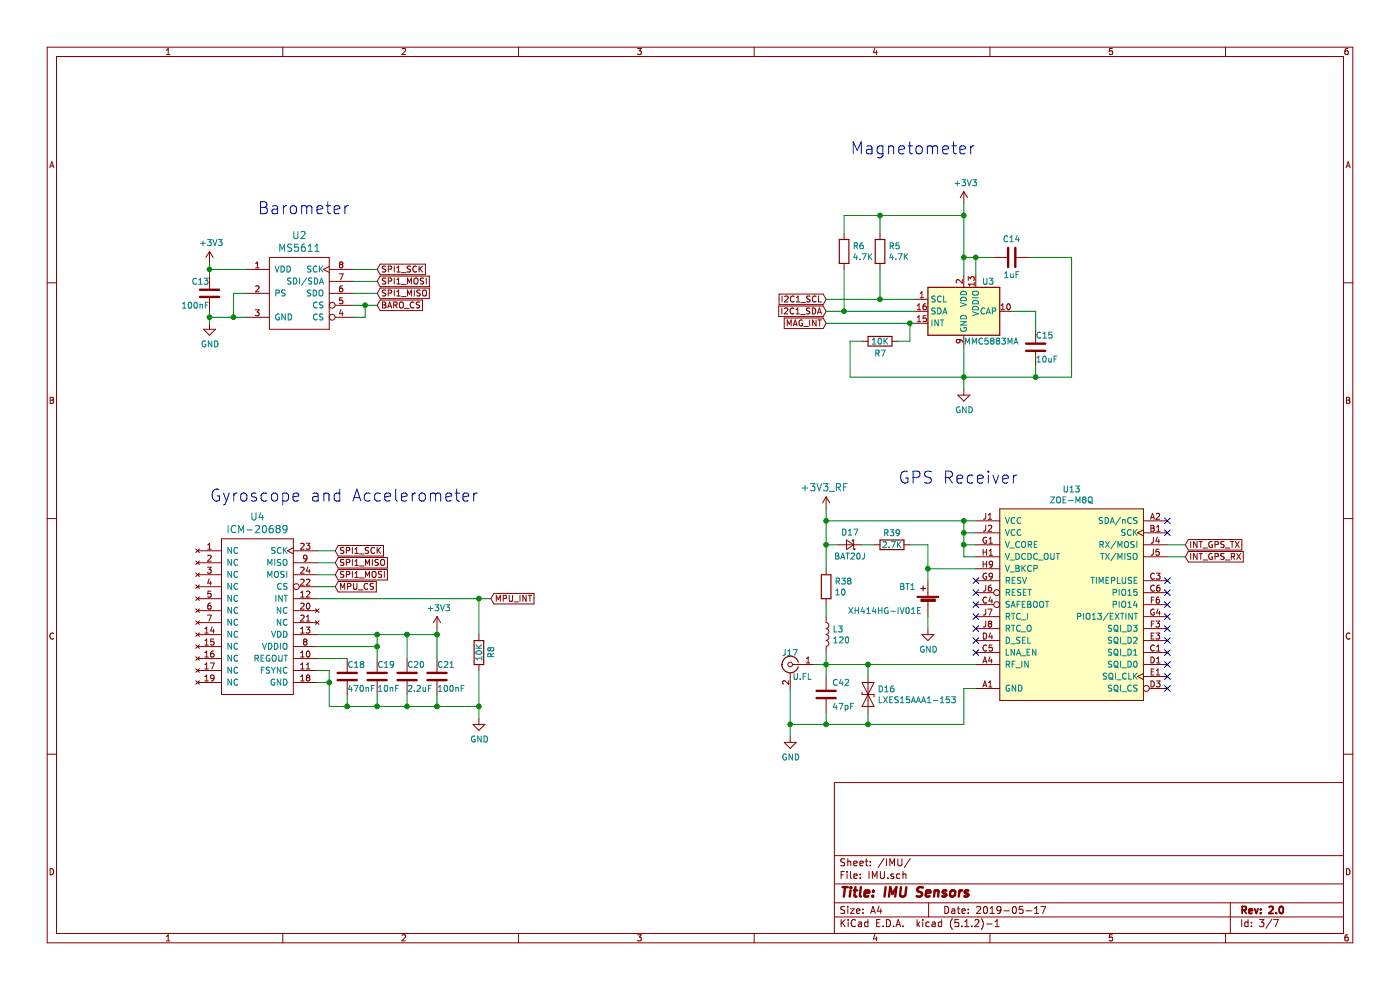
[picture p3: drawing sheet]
EESchema Schematic File Version 4
LIBS:SimpleFC_G-cache
EELAYER 29 0
EELAYER END
$Descr A4 11693 8268
encoding utf-8
Sheet 3 7
Title "IMU Sensors"
Date "2019-05-17"
Rev "2.0"
Comp ""
Comment1 ""
Comment2 ""
Comment3 ""
Comment4 ""
$EndDescr
$Comp
L mems:ICM-20689 U4
U 1 1
P 2150 5150
F 0 "U4" H 2150 5987 60  0000 C CNN
F 1 "ICM-20689" H 2150 5881 60  0000 C CNN
F 2 "MEMS:QFN-24_MPU" H 2150 5150 60  0001 C CNN
F 3 "" H 2150 5150 60  0001 C CNN
	1    2150 5150
	1    0    0    -1  
$EndComp
$Comp
L mems:MS5611 U2
U 1 1
P 2500 2450
F 0 "U2" H 2500 2937 60  0000 C CNN
F 1 "MS5611" H 2500 2831 60  0000 C CNN
F 2 "MEMS:QFN8-5x3" H 2500 2450 60  0001 C CNN
F 3 "" H 2500 2450 60  0001 C CNN
	1    2500 2450
	1    0    0    -1  
$EndComp
$Comp
L power:GND #PWR016
U 1 1
P 1750 2700
F 0 "#PWR016" H 1750 2450 50  0001 C CNN
F 1 "GND" H 1755 2527 50  0000 C CNN
F 2 "" H 1750 2700 50  0001 C CNN
F 3 "" H 1750 2700 50  0001 C CNN
	1    1750 2700
	1    0    0    -1  
$EndComp
$Comp
L power:+3V3 #PWR015
U 1 1
P 1750 2200
F 0 "#PWR015" H 1750 2050 50  0001 C CNN
F 1 "+3V3" H 1765 2373 50  0000 C CNN
F 2 "" H 1750 2200 50  0001 C CNN
F 3 "" H 1750 2200 50  0001 C CNN
	1    1750 2200
	1    0    0    -1  
$EndComp
$Comp
L power:+3V3 #PWR018
U 1 1
P 3650 5250
F 0 "#PWR018" H 3650 5100 50  0001 C CNN
F 1 "+3V3" H 3665 5423 50  0000 C CNN
F 2 "" H 3650 5250 50  0001 C CNN
F 3 "" H 3650 5250 50  0001 C CNN
	1    3650 5250
	1    0    0    -1  
$EndComp
$Comp
L power:GND #PWR017
U 1 1
P 8050 3250
F 0 "#PWR017" H 8050 3000 50  0001 C CNN
F 1 "GND" H 8055 3077 50  0000 C CNN
F 2 "" H 8050 3250 50  0001 C CNN
F 3 "" H 8050 3250 50  0001 C CNN
	1    8050 3250
	1    0    0    -1  
$EndComp
$Comp
L power:GND #PWR019
U 1 1
P 4000 6000
F 0 "#PWR019" H 4000 5750 50  0001 C CNN
F 1 "GND" H 4005 5827 50  0000 C CNN
F 2 "" H 4000 6000 50  0001 C CNN
F 3 "" H 4000 6000 50  0001 C CNN
	1    4000 6000
	1    0    0    -1  
$EndComp
Wire Wire Line
	2650 4600 2800 4600
Wire Wire Line
	2650 4700 2800 4700
Wire Wire Line
	2650 4800 2800 4800
Wire Wire Line
	2650 4900 2800 4900
Wire Wire Line
	2650 5000 4000 5000
Text GLabel 2800 4600 2    50   Input ~ 0
SPI1_SCK
Text GLabel 2800 4700 2    50   Input ~ 0
SPI1_MISO
Text GLabel 2800 4800 2    50   Input ~ 0
SPI1_MOSI
Text GLabel 2800 4900 2    50   Input ~ 0
MPU_CS
Text GLabel 4100 5000 2    50   Input ~ 0
MPU_INT
$Comp
L Device:C C18
U 1 1
P 2900 5650
F 0 "C18" H 2900 5750 50  0000 L CNN
F 1 "470nF" H 2900 5550 50  0000 L CNN
F 2 "Capacitor_SMD:C_0603_1608Metric_Pad1.05x0.95mm_HandSolder" H 2938 5500 50  0001 C CNN
F 3 "" H 2900 5650 50  0001 C CNN
	1    2900 5650
	1    0    0    -1  
$EndComp
$Comp
L Device:C C19
U 1 1
P 3150 5650
F 0 "C19" H 3150 5750 50  0000 L CNN
F 1 "10nF" H 3150 5550 50  0000 L CNN
F 2 "Capacitor_SMD:C_0603_1608Metric_Pad1.05x0.95mm_HandSolder" H 3188 5500 50  0001 C CNN
F 3 "" H 3150 5650 50  0001 C CNN
	1    3150 5650
	1    0    0    -1  
$EndComp
$Comp
L Device:C C20
U 1 1
P 3400 5650
F 0 "C20" H 3400 5750 50  0000 L CNN
F 1 "2.2uF" H 3400 5550 50  0000 L CNN
F 2 "Capacitor_SMD:C_0603_1608Metric_Pad1.05x0.95mm_HandSolder" H 3438 5500 50  0001 C CNN
F 3 "" H 3400 5650 50  0001 C CNN
	1    3400 5650
	1    0    0    -1  
$EndComp
$Comp
L Device:C C21
U 1 1
P 3650 5650
F 0 "C21" H 3650 5750 50  0000 L CNN
F 1 "100nF" H 3650 5550 50  0000 L CNN
F 2 "Capacitor_SMD:C_0603_1608Metric_Pad1.05x0.95mm_HandSolder" H 3688 5500 50  0001 C CNN
F 3 "" H 3650 5650 50  0001 C CNN
	1    3650 5650
	1    0    0    -1  
$EndComp
Wire Wire Line
	2650 5500 2900 5500
Wire Wire Line
	3650 5250 3650 5300
Wire Wire Line
	2650 5300 3150 5300
Connection ~ 3650 5300
Wire Wire Line
	3650 5300 3650 5500
Wire Wire Line
	2650 5400 3150 5400
Wire Wire Line
	3150 5400 3150 5300
Connection ~ 3150 5300
Wire Wire Line
	3150 5300 3400 5300
Wire Wire Line
	3150 5400 3150 5500
Connection ~ 3150 5400
Wire Wire Line
	3400 5500 3400 5300
Connection ~ 3400 5300
Wire Wire Line
	3400 5300 3650 5300
Wire Wire Line
	3650 5900 3400 5900
Wire Wire Line
	2750 5900 2750 5700
Wire Wire Line
	2750 5600 2650 5600
Wire Wire Line
	3650 5900 3650 5800
Wire Wire Line
	2650 5700 2750 5700
Connection ~ 2750 5700
Wire Wire Line
	2750 5700 2750 5600
Wire Wire Line
	2900 5800 2900 5900
Connection ~ 2900 5900
Wire Wire Line
	2900 5900 2750 5900
Wire Wire Line
	3150 5800 3150 5900
Connection ~ 3150 5900
Wire Wire Line
	3150 5900 2900 5900
Wire Wire Line
	3400 5800 3400 5900
Connection ~ 3400 5900
Wire Wire Line
	3400 5900 3150 5900
Text GLabel 6900 2600 0    50   Input ~ 0
I2C1_SDA
Text GLabel 6900 2500 0    50   Input ~ 0
I2C1_SCL
Text GLabel 6900 2700 0    50   Input ~ 0
MAG_INT
$Comp
L Device:C C13
U 1 1
P 1750 2450
F 0 "C13" H 1750 2550 50  0000 L CNN
F 1 "100nF" H 1750 2350 50  0000 L CNN
F 2 "Capacitor_SMD:C_0603_1608Metric_Pad1.05x0.95mm_HandSolder" H 1788 2300 50  0001 C CNN
F 3 "" H 1750 2450 50  0001 C CNN
	1    1750 2450
	-1   0    0    -1  
$EndComp
Wire Wire Line
	2050 2650 1950 2650
Wire Wire Line
	1750 2650 1750 2700
Wire Wire Line
	1750 2650 1750 2600
Connection ~ 1750 2650
Wire Wire Line
	2050 2450 1950 2450
Wire Wire Line
	1950 2450 1950 2650
Connection ~ 1950 2650
Wire Wire Line
	1950 2650 1750 2650
Wire Wire Line
	2050 2250 1750 2250
Wire Wire Line
	1750 2250 1750 2300
Wire Wire Line
	1750 2250 1750 2200
Connection ~ 1750 2250
Wire Wire Line
	2950 2550 3050 2550
Wire Wire Line
	3050 2550 3050 2650
Wire Wire Line
	3050 2650 2950 2650
Connection ~ 3050 2550
Wire Wire Line
	3050 2550 3150 2550
Wire Wire Line
	2950 2450 3150 2450
Wire Wire Line
	2950 2350 3150 2350
Wire Wire Line
	2950 2250 3150 2250
Text GLabel 3150 2250 2    50   Input ~ 0
SPI1_SCK
Text GLabel 3150 2350 2    50   Input ~ 0
SPI1_MOSI
Text GLabel 3150 2450 2    50   Input ~ 0
SPI1_MISO
Text GLabel 3150 2550 2    50   Input ~ 0
BARO_CS
$Comp
L Device:R R5
U 1 1
P 7350 2100
F 0 "R5" H 7420 2146 50  0000 L CNN
F 1 "4.7K" H 7420 2055 50  0000 L CNN
F 2 "Resistor_SMD:R_0603_1608Metric_Pad1.05x0.95mm_HandSolder" V 7280 2100 50  0001 C CNN
F 3 "" H 7350 2100 50  0001 C CNN
	1    7350 2100
	1    0    0    -1  
$EndComp
$Comp
L Device:R R6
U 1 1
P 7050 2100
F 0 "R6" H 7120 2146 50  0000 L CNN
F 1 "4.7K" H 7120 2055 50  0000 L CNN
F 2 "Resistor_SMD:R_0603_1608Metric_Pad1.05x0.95mm_HandSolder" V 6980 2100 50  0001 C CNN
F 3 "" H 7050 2100 50  0001 C CNN
	1    7050 2100
	1    0    0    -1  
$EndComp
$Comp
L Device:R R8
U 1 1
P 4000 5450
F 0 "R8" V 4100 5400 50  0000 L CNN
F 1 "10K" V 4000 5450 50  0000 C CNN
F 2 "Resistor_SMD:R_0603_1608Metric_Pad1.05x0.95mm_HandSolder" V 3930 5450 50  0001 C CNN
F 3 "" H 4000 5450 50  0001 C CNN
	1    4000 5450
	1    0    0    -1  
$EndComp
Wire Wire Line
	3650 5900 4000 5900
Wire Wire Line
	4000 5900 4000 6000
Connection ~ 3650 5900
Wire Wire Line
	4000 5900 4000 5600
Connection ~ 4000 5900
Wire Wire Line
	4000 5300 4000 5000
Connection ~ 4000 5000
Wire Wire Line
	4000 5000 4100 5000
$Comp
L Device:R R7
U 1 1
P 7350 2850
F 0 "R7" V 7450 2800 50  0000 L CNN
F 1 "10K" V 7350 2850 50  0000 C CNN
F 2 "Resistor_SMD:R_0603_1608Metric_Pad1.05x0.95mm_HandSolder" V 7280 2850 50  0001 C CNN
F 3 "" H 7350 2850 50  0001 C CNN
	1    7350 2850
	0    1    1    0   
$EndComp
Text Notes 2150 1800 0    100  ~ 0
Barometer
Text Notes 7100 1300 0    100  ~ 0
Magnetometer
Text Notes 1750 4200 0    100  ~ 0
Gyroscope and Accelerometer
$Comp
L Sensor_Magnetic:MMC5883MA U3
U 1 1
P 8050 2600
F 0 "U3" H 8200 2850 50  0000 L CNN
F 1 "MMC5883MA" H 8050 2350 50  0000 L CNN
F 2 "Package_LGA:LGA-16_3x3mm_P0.5mm" H 8050 1900 50  0001 C CNN
F 3 "http://www.memsic.com/userfiles/files/DataSheets/Magnetic-Sensors-Datasheets/MMC5883MA-RevC.pdf" H 7950 2600 50  0001 C CNN
	1    8050 2600
	1    0    0    -1  
$EndComp
$Comp
L Device:C C15
U 1 1
P 8650 2900
F 0 "C15" H 8650 3000 50  0000 L CNN
F 1 "10uF" H 8650 2800 50  0000 L CNN
F 2 "Capacitor_SMD:C_0603_1608Metric_Pad1.05x0.95mm_HandSolder" H 8688 2750 50  0001 C CNN
F 3 "" H 8650 2900 50  0001 C CNN
	1    8650 2900
	1    0    0    -1  
$EndComp
$Comp
L Device:C C14
U 1 1
P 8450 2150
F 0 "C14" V 8600 2150 50  0000 C CNN
F 1 "1uF" V 8300 2150 50  0000 C CNN
F 2 "Capacitor_SMD:C_0603_1608Metric_Pad1.05x0.95mm_HandSolder" H 8488 2000 50  0001 C CNN
F 3 "" H 8450 2150 50  0001 C CNN
	1    8450 2150
	0    -1   -1   0   
$EndComp
Wire Wire Line
	7650 2500 7350 2500
Wire Wire Line
	7350 2250 7350 2500
Connection ~ 7350 2500
Wire Wire Line
	7350 2500 6900 2500
Wire Wire Line
	6900 2600 7050 2600
Wire Wire Line
	7050 2600 7050 2250
Wire Wire Line
	7050 2600 7650 2600
Connection ~ 7050 2600
Wire Wire Line
	6900 2700 7600 2700
Wire Wire Line
	7500 2850 7600 2850
Wire Wire Line
	7600 2850 7600 2700
Connection ~ 7600 2700
Wire Wire Line
	7600 2700 7650 2700
Wire Wire Line
	8050 2900 8050 3150
Wire Wire Line
	7200 2850 7100 2850
Wire Wire Line
	7100 2850 7100 3150
Wire Wire Line
	7100 3150 8050 3150
Connection ~ 8050 3150
Wire Wire Line
	8050 3150 8050 3250
Wire Wire Line
	8300 2150 8150 2150
Wire Wire Line
	8150 2150 8150 2300
Wire Wire Line
	8150 2150 8050 2150
Wire Wire Line
	8050 2150 8050 2300
Connection ~ 8150 2150
$Comp
L power:+3V3 #PWR0104
U 1 1
P 8050 1700
F 0 "#PWR0104" H 8050 1550 50  0001 C CNN
F 1 "+3V3" H 8065 1873 50  0000 C CNN
F 2 "" H 8050 1700 50  0001 C CNN
F 3 "" H 8050 1700 50  0001 C CNN
	1    8050 1700
	1    0    0    -1  
$EndComp
Wire Wire Line
	8050 1700 8050 1800
Connection ~ 8050 2150
Wire Wire Line
	8450 2600 8650 2600
Wire Wire Line
	8650 2600 8650 2750
Wire Wire Line
	8050 3150 8650 3150
Wire Wire Line
	8650 3150 8650 3050
Wire Wire Line
	8600 2150 8950 2150
Wire Wire Line
	8950 2150 8950 3150
Wire Wire Line
	8950 3150 8650 3150
Connection ~ 8650 3150
Wire Wire Line
	8050 1800 7350 1800
Wire Wire Line
	7050 1800 7050 1950
Connection ~ 8050 1800
Wire Wire Line
	8050 1800 8050 2150
Wire Wire Line
	7350 1950 7350 1800
Connection ~ 7350 1800
Wire Wire Line
	7350 1800 7050 1800
$Comp
L power_extras:+3V3_RF #PWR0107
U 1 1
P 6900 4250
F 0 "#PWR0107" H 7100 4250 60  0001 C CNN
F 1 "+3V3_RF" H 6885 4431 60  0000 C CNN
F 2 "" H 6900 4250 60  0000 C CNN
F 3 "" H 6900 4250 60  0000 C CNN
	1    6900 4250
	1    0    0    -1  
$EndComp
Wire Wire Line
	6900 4350 6900 4250
$Comp
L RF_Chips:ZOE-M8Q U13
U 1 1
P 8950 5050
F 0 "U13" H 8950 6015 50  0000 C CNN
F 1 "ZOE-M8Q" H 8950 5924 50  0000 C CNN
F 2 "RF_Devices:ZOE-S-LGA51" H 8950 5100 50  0001 C CNN
F 3 "" H 8900 5000 50  0001 C CNN
	1    8950 5050
	1    0    0    -1  
$EndComp
Wire Wire Line
	8150 4450 8050 4450
Wire Wire Line
	8050 4450 8050 4350
Connection ~ 8050 4350
Wire Wire Line
	8050 4350 8150 4350
Wire Wire Line
	8150 4650 8050 4650
Wire Wire Line
	8050 4650 8050 4550
Connection ~ 8050 4450
Wire Wire Line
	8150 4550 8050 4550
Connection ~ 8050 4550
Wire Wire Line
	8050 4550 8050 4450
$Comp
L Device:R R38
U 1 1
P 6900 4900
F 0 "R38" H 6970 4946 50  0000 L CNN
F 1 "10" H 6970 4855 50  0000 L CNN
F 2 "Resistor_SMD:R_0603_1608Metric" V 6830 4900 50  0001 C CNN
F 3 "~" H 6900 4900 50  0001 C CNN
	1    6900 4900
	1    0    0    -1  
$EndComp
$Comp
L Device:L L3
U 1 1
P 6900 5300
F 0 "L3" H 6953 5346 50  0000 L CNN
F 1 "120" H 6953 5255 50  0000 L CNN
F 2 "Inductor_SMD:L_0402_1005Metric" H 6900 5300 50  0001 C CNN
F 3 "~" H 6900 5300 50  0001 C CNN
	1    6900 5300
	1    0    0    -1  
$EndComp
$Comp
L Connector:Conn_Coaxial J17
U 1 1
P 6600 5550
F 0 "J17" H 6600 5650 50  0000 C CNN
F 1 "U.FL" H 6500 5450 50  0000 C CNN
F 2 "Connector_Coaxial:U.FL_Molex_MCRF_73412-0110_Vertical" H 6600 5550 50  0001 C CNN
F 3 " ~" H 6600 5550 50  0001 C CNN
	1    6600 5550
	-1   0    0    -1  
$EndComp
$Comp
L Device:C C42
U 1 1
P 6900 5800
F 0 "C42" H 6950 5900 50  0000 L CNN
F 1 "47pF" H 6950 5700 50  0000 L CNN
F 2 "Capacitor_SMD:C_0402_1005Metric" H 6938 5650 50  0001 C CNN
F 3 "~" H 6900 5800 50  0001 C CNN
	1    6900 5800
	1    0    0    -1  
$EndComp
$Comp
L Device:D_TVS D16
U 1 1
P 7250 5800
F 0 "D16" V 7204 5879 50  0000 L CNN
F 1 "LXES15AAA1-153" V 7295 5879 50  0000 L CNN
F 2 "Diode_SMD:D_0402_1005Metric" H 7250 5800 50  0001 C CNN
F 3 "~" H 7250 5800 50  0001 C CNN
	1    7250 5800
	0    1    1    0   
$EndComp
$Comp
L power:GND #PWR0108
U 1 1
P 6600 6150
F 0 "#PWR0108" H 6600 5900 50  0001 C CNN
F 1 "GND" H 6605 5977 50  0000 C CNN
F 2 "" H 6600 6150 50  0001 C CNN
F 3 "" H 6600 6150 50  0001 C CNN
	1    6600 6150
	1    0    0    -1  
$EndComp
Wire Wire Line
	8150 5550 7250 5550
Wire Wire Line
	7250 5550 7250 5650
Wire Wire Line
	8150 5750 8050 5750
Wire Wire Line
	8050 5750 8050 6050
Wire Wire Line
	8050 6050 7250 6050
Wire Wire Line
	7250 6050 7250 5950
Wire Wire Line
	7250 6050 6900 6050
Wire Wire Line
	6900 6050 6900 5950
Connection ~ 7250 6050
Wire Wire Line
	7250 5550 6900 5550
Wire Wire Line
	6900 5550 6900 5650
Connection ~ 7250 5550
Wire Wire Line
	6800 5550 6900 5550
Connection ~ 6900 5550
Wire Wire Line
	6900 6050 6600 6050
Wire Wire Line
	6600 6050 6600 6150
Connection ~ 6900 6050
Wire Wire Line
	6600 6050 6600 5750
Connection ~ 6600 6050
Wire Wire Line
	6900 5450 6900 5550
Wire Wire Line
	6900 5050 6900 5150
Wire Wire Line
	6900 4750 6900 4550
Connection ~ 6900 4350
Wire Wire Line
	6900 4350 8050 4350
NoConn ~ 8150 4950
NoConn ~ 8150 5050
NoConn ~ 8150 5150
NoConn ~ 8150 5250
NoConn ~ 8150 5350
NoConn ~ 8150 5450
NoConn ~ 9750 4350
NoConn ~ 9750 4450
NoConn ~ 9750 4850
NoConn ~ 9750 4950
NoConn ~ 9750 5050
NoConn ~ 9750 5150
NoConn ~ 9750 5250
NoConn ~ 9750 5350
NoConn ~ 9750 5450
NoConn ~ 9750 5550
NoConn ~ 9750 5650
NoConn ~ 9750 5750
Wire Wire Line
	9750 4550 9900 4550
Wire Wire Line
	9750 4650 9900 4650
Text GLabel 9900 4550 2    50   Input ~ 0
INT_GPS_TX
Text GLabel 9900 4650 2    50   Input ~ 0
INT_GPS_RX
NoConn ~ 8150 4850
$Comp
L Device:Battery_Cell BT1
U 1 1
P 7750 5050
F 0 "BT1" H 7850 5200 50  0000 L CNN
F 1 "XH414HG-IV01E" H 7800 5000 50  0000 L CNN
F 2 "BatteryExt:XH414HG-IV01E" V 7750 5110 50  0001 C CNN
F 3 "~" V 7750 5110 50  0001 C CNN
	1    7750 5050
	-1   0    0    -1  
$EndComp
$Comp
L Device:D_Schottky_Small D17
U 1 1
P 7100 4550
F 0 "D17" H 7100 4450 50  0000 C CNN
F 1 "BAT20J" H 7100 4650 50  0000 C CNN
F 2 "Diode_SMD:D_SOD-323_HandSoldering" V 7100 4550 50  0001 C CNN
F 3 "~" V 7100 4550 50  0001 C CNN
	1    7100 4550
	-1   0    0    1   
$EndComp
$Comp
L Device:R R39
U 1 1
P 7450 4550
F 0 "R39" V 7350 4550 50  0000 C CNN
F 1 "2.7K" V 7450 4550 50  0000 C CNN
F 2 "Resistor_SMD:R_0603_1608Metric_Pad1.05x0.95mm_HandSolder" V 7380 4550 50  0001 C CNN
F 3 "~" H 7450 4550 50  0001 C CNN
	1    7450 4550
	0    1    1    0   
$EndComp
Wire Wire Line
	7600 4550 7750 4550
Wire Wire Line
	7750 4550 7750 4750
Wire Wire Line
	8150 4750 7750 4750
Connection ~ 7750 4750
Wire Wire Line
	7750 4750 7750 4850
Wire Wire Line
	7000 4550 6900 4550
Connection ~ 6900 4550
Wire Wire Line
	6900 4550 6900 4350
Wire Wire Line
	7200 4550 7300 4550
$Comp
L power:GND #PWR0109
U 1 1
P 7750 5250
F 0 "#PWR0109" H 7750 5000 50  0001 C CNN
F 1 "GND" H 7755 5077 50  0000 C CNN
F 2 "" H 7750 5250 50  0001 C CNN
F 3 "" H 7750 5250 50  0001 C CNN
	1    7750 5250
	1    0    0    -1  
$EndComp
Wire Wire Line
	7750 5250 7750 5150
Text Notes 7500 4050 0    100  ~ 0
GPS Receiver
$EndSCHEMATC
